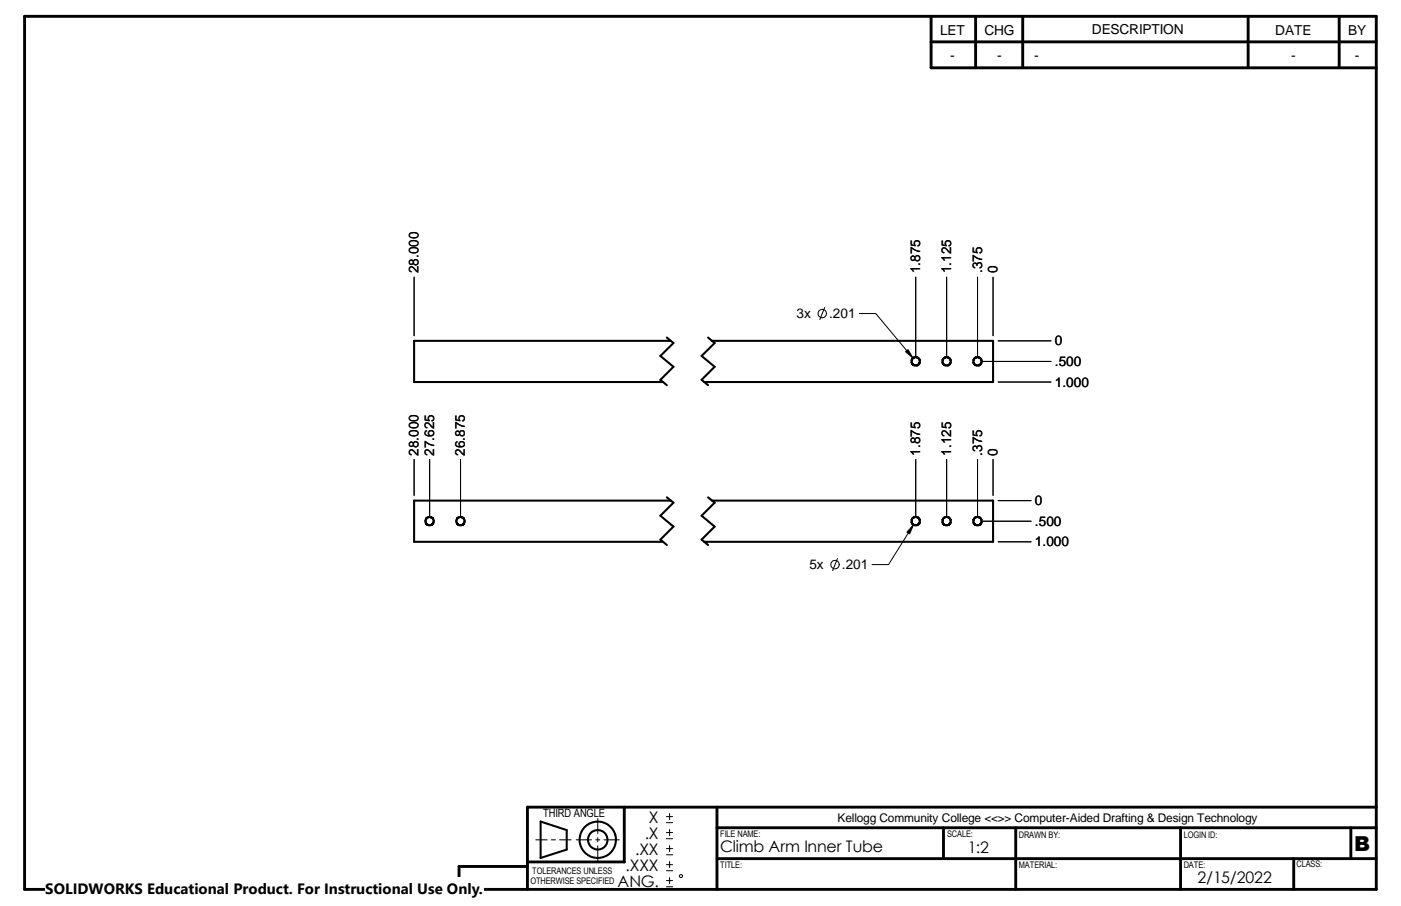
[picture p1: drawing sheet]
<svg xmlns="http://www.w3.org/2000/svg" width="432mm" height="279mm" viewBox="0 0 432 279" stroke-linecap="round" stroke-linejoin="round" font-family="sans-serif">
<g fill="none" stroke="#000" stroke-width=".31">
<path d="M127.6 85.5v18M254.2 94.8l-1.5 3.8M264.8 96.7h5.1l11.5 13.8M282.2 85.5v24.4M291.8 85.5v24.4M301.3 85.5v24.4M306.1 85.5v18M302.9 111.5h21M307.6 105.1h16.3M307.6 117.8h16.3M127.6 141.7v11.1M132.4 141.7v17.4"/>
<path d="M141.9 141.7v17.4M282.2 141.7v17.4M291.8 141.7v17.4M301.3 141.7v17.4M306.1 141.7v11.1M307.6 154.4h10.2M258.1 172.3l-1.5 3.7M281.6 161.8l-7.7 12.3h-5.1M302.9 160.7h14.9M307.6 167.1h10.2M165.1 259h3.6M169.9 259h1.3"/>
<path d="M172.5 259h3.5M177.6 259h4.7M183.6 259h1.3M184.2 252.4v4.6M184.2 258.3v1.3M186.1 259h4.8M205.4 253.7h1.9M205.4 251.8h1.9M205.4 258.7h1.9M205.4 256.8h1.9M206.4 250.9v1.9M206.4 255.8v1.9"/>
<path d="M184.2 260.9v4.6M205.4 273.5h1.9M205.4 271.6h1.9M205.4 263.6h1.9M205.4 261.7h1.9M205.4 268.5h1.9M205.4 266.7h1.9M206.4 260.8v1.8M206.4 265.7v1.9M206.4 270.6v1.9"/>
<circle cx="253.4" cy="96.7" r="1.3"/>
<circle cx="257.3" cy="174.1" r="1.31"/>
<circle cx="209.9" cy="270.2" r=".47"/>
</g>
<g fill="none" stroke="#000" stroke-width=".63">
<path d="M205.5 104.1l2.1 1.7-4.1 4 4.1 3.3-4.1 4 2 1.7M206.7 105.1h-79.1v12.7h76.7M218.2 104.1l2.1 1.7-4.1 4 4.1 3.3-4.1 4 2 1.7M219.4 105.1h86.7v12.7h-89.1M132.9 159.5l.7 .6v1.1l-.6 .7h-1.2l-.6-.6v-1.2l.6-.5h1.1M142.4 159.5l.7 .6v1.1l-.6 .7h-1.1l-.6-.6v-1.2l.6-.5h1M205.5 153.4l2.1 1.6-4.1 4 4.1 3.4-4.1 4 2 1.7M206.7 154.4h-79.1v12.7h76.7M218.2 153.4l2.1 1.6-4.1 4 4.1 3.4-4.1 4 2 1.7M219.4 154.4h86.7v12.7h-89.1M282.7 159.5l.8 .8-.1 .9-.8 .8-1-.1-.6-.8 .1-1 .7-.6 .9 .1M292.3 159.5l.7 .8-.1 .9-.8 .8-1-.1-.6-.8 .1-1 .7-.6 1 .1"/>
<path d="M301.8 159.5l.7 .8v.9l-.8 .8-1-.1-.7-.8 .1-1 .8-.6 .9 .1M166.6 253.4l8.1 2.6v6l-8.1 2.6z"/>
<circle cx="282.2" cy="111.5" r="1.3"/>
<circle cx="291.7" cy="111.5" r="1.3"/>
<circle cx="301.3" cy="111.5" r="1.3"/>
<circle cx="184.2" cy="259" r="3"/>
<circle cx="184.2" cy="259" r="5.6"/>
</g>
<g fill="none" stroke="#000" stroke-width=".89">
<path d="M7.6 5h416.6v269.3h-416.6zM287 5v15.9h137.2M287 12.9h137.2M300.7 5v15.9M315.2 5v15.9M384.7 5v15.9M412.7 5v15.9M192.4 248.9v16.9h-29.8M221 248.9v25.4M221 255.3h203.2M290.8 255.3v9.5M313.1 255.3v19"/>
<path d="M363.9 255.3v19M416.3 255.3v9.5M424.2 248.9h-261.6v25.4M162.6 267.2h-21.1v7.1M221 264.8h203.2M398.7 264.8v9.5"/>
</g>
<path d="M279.1 108.5l.8-.7 1.5 2.7zM281.6 161.8l-1.2 2.8-.9-.5z" fill="#000" stroke="#000" stroke-width=".31"/>
<path d="M14 270.6h135v8.8h-135z" fill="#fff"/>
<text font-size="6.3" x="417.4" y="262.3">B</text>
<g font-size="4.9">
<text x="200" y="253.7">X</text>
<text x="195.8" y="263.7">.XX</text>
<text x="198.8" y="258.7">.X</text>
<text x="222" y="262.8">Climb Arm Inner Tube</text>
<text x="298.3" y="262.9">1:2</text>
<text x="192.8" y="268.6">.XXX</text>
<text x="190.3" y="273.5">ANG.</text>
<text x="369.1" y="272.2">2/15/2022</text>
</g>
<text font-size="4.6" x="14" y="275.6">SOLIDWORKS Educational Product. For Instructional Use Only.</text>
<g font-size="4.2">
<text x="289.7" y="10.7">LET</text>
<text x="303.4" y="10.7">CHG</text>
<text x="336.5" y="10.4">DESCRIPTION</text>
<text x="393.1" y="10.8">DATE</text>
<text x="415.5" y="10.8">BY</text>
<text x="292.8" y="18.5">-</text>
<text x="307.4" y="18.5">-</text>
<text x="318.7" y="18.5">-</text>
<text x="397.9" y="18.6">-</text>
<text x="417.6" y="18.6">-</text>
<text x="129" y="84.3" transform="rotate(-90 129 84.3)">28.000</text>
<text x="283.6" y="84.3" transform="rotate(-90 283.6 84.3)">1.875</text>
<text x="293.2" y="84.3" transform="rotate(-90 293.2 84.3)">1.125</text>
<text x="302.7" y="84.3" transform="rotate(-90 302.7 84.3)">.375</text>
<text x="307.4" y="84.3" transform="rotate(-90 307.4 84.3)">0</text>
<text x="245.5" y="98.1">3x</text>
<text x="255.5" y="98.1">.201</text>
<text x="325.1" y="106.5">0</text>
<text x="325.1" y="112.9">.500</text>
<text x="325.1" y="119.2">1.000</text>
<text x="129" y="140.5" transform="rotate(-90 129 140.5)">28.000</text>
<text x="133.8" y="140.5" transform="rotate(-90 133.8 140.5)">27.625</text>
<text x="143.3" y="140.5" transform="rotate(-90 143.3 140.5)">26.875</text>
<text x="283.6" y="140.5" transform="rotate(-90 283.6 140.5)">1.875</text>
<text x="293.2" y="140.5" transform="rotate(-90 293.2 140.5)">1.125</text>
<text x="302.7" y="140.5" transform="rotate(-90 302.7 140.5)">.375</text>
<text x="307.4" y="140.5" transform="rotate(-90 307.4 140.5)">0</text>
<text x="319" y="155.8">0</text>
<text x="319" y="162.1">.500</text>
<text x="319" y="168.5">1.000</text>
<text x="249.5" y="175.5">5x</text>
<text x="259.5" y="175.5">.201</text>
</g>
<text font-size="3.7" x="258.1" y="253.5">Kellogg Community College &lt;&lt;&gt;&gt; Computer-Aided Drafting &amp; Design Technology</text>
<text font-size="3.5" x="167.4" y="252.1">THIRD ANGLE</text>
<g font-size="2.8">
<text x="222" y="258">FILE NAME:</text>
<text x="291.9" y="258.1">SCALE:</text>
<text x="314" y="258.3">DRAWN BY:</text>
<text x="364.9" y="258.3">LOGIN ID:</text>
<text x="164" y="269.7">TOLERANCES UNLESS</text>
<text x="222" y="267.7">TITLE:</text>
<text x="314" y="267.6">MATERIAL:</text>
<text x="364.8" y="267.6">DATE:</text>
<text x="399.6" y="267.5">CLASS:</text>
<text x="163.5" y="272.7">OTHERWISE SPECIFIED</text>
</g>
</svg>
